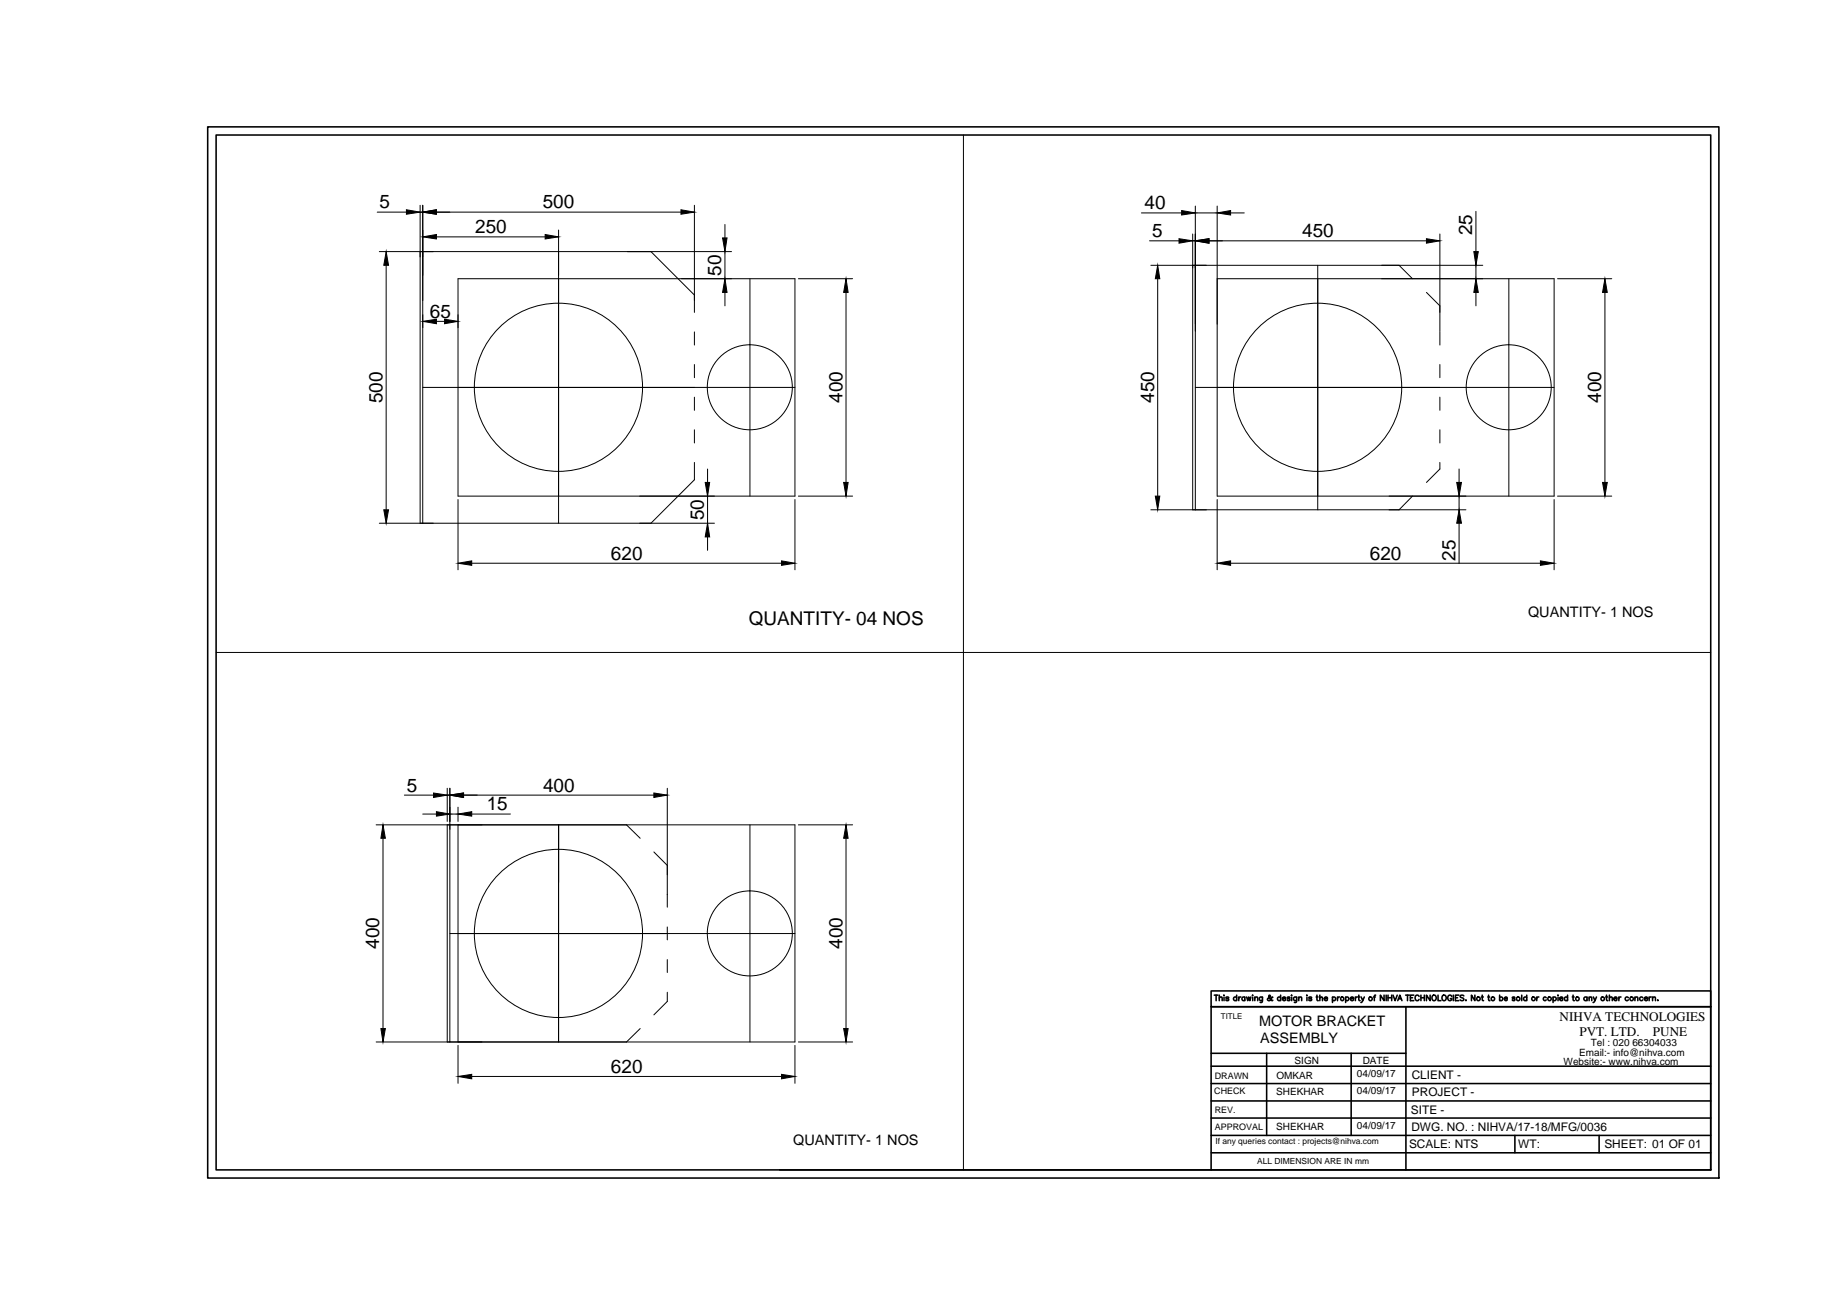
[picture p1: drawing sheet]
<svg xmlns="http://www.w3.org/2000/svg" width="297mm" height="210mm" viewBox="0 0 297 210" stroke-linecap="round" stroke-linejoin="round" font-family="sans-serif">
<!-- layer: 0 -->
<g fill="none" stroke="#000" stroke-width=".16">
<path d="M60.7 34.1h4.7M67.6 33v51.2M67.6 34.1h.4M68 33v51.2M70.2 34.1h39.3M70.2 38.1h17.5M89.8 37v47.2M111.7 33v17.2M116.6 36.1v2.2M154.9 21.7v166.5M183.6 34.2h6.4M184.9 38.7h4.7"/>
<path d="M191.8 37.6v44.4M191.8 38.7h.4M192.2 33.1v48.9M192.2 34.2h3.5M194.4 38.7h35M195.7 33.1v46.7h54.2v-35h-54.2M197.9 34.2h2.2M231.6 37.6v15.7M237.4 34v6.5M61 40.5h56.6M62.1 42.7v39.3M70.2 51.7h1.3"/>
<path d="M73.7 44.8h54.1v35h-54.1zM104.7 40.5l7 7M111.7 53.4v2.1M111.7 58.6v2.1M116.6 40.5v4.3M116.6 47v2.2M120.6 44.8v35M128.4 44.8h8.7M136.1 47v30.6M185.1 42.7h53.4M186.2 44.8v35M211.9 42.7v39.3"/>
<path d="M225 42.7l2.2 2.1M229.4 47l2.2 2.2M231.6 53.4v2.1M231.6 58.6v2.1M237.4 42.7v2.1M237.4 47v2.2M242.7 44.8v35M250.5 44.8h8.7M258.1 47v30.6M68 62.3h59.8M111.7 63.9v2.1M111.7 69.1v2.1"/>
<path d="M111.7 74.4v2.8l-7 7M113.8 75.4v2.2M113.8 79.8v4.4M128.4 79.8h8.7M192.2 62.3h57.7M227.2 79.8l-2.2 2.2M231.6 63.9v2.1M231.6 69.1v2.1M231.6 74.4v1l-2.2 2.2M234.7 75.4v2.2M234.7 79.8v2.2M250.5 79.8h8.7"/>
<path d="M61 84.2h53.9M73.7 80.3v11.4M75.9 90.6h49.8M113.8 86.4v2.1M127.8 80.3v11.4M185.1 82h50.7M195.7 80.3v11.4M197.9 90.6h49.8M234.7 84.2v6.4M249.9 80.3v11.4M34.8 104.9h240.3M60.5 132.7h67.3v34.9h-67.3"/>
<path d="M61.6 134.8v30.6M65 127.9h4.7M68 130.9h2.2M71.9 126.8v5.3M71.9 132.7v34.9M71.9 127.9h.4M72.3 126.8v40.8M72.3 130.9h1.4M73.7 129.8v2.3M73.7 132.7v34.9M74.5 127.9h30.7M75.9 130.9h6.2"/>
<path d="M89.8 132.7v34.9M100.8 132.7l2.2 2.1M105.2 137l2.1 2.2M107.3 126.8v19.1M120.6 132.7v34.9M128.4 132.7h8.7M136.1 134.8v30.6M72.3 150.2h55.5M107.3 149.1v2.1M107.3 154.3v2.1M107.3 159.6v1.5l-2.1 2.1M73.7 168.1v6.1"/>
<path d="M75.9 173.1h49.8M103 165.4l-2.2 2.2M127.8 168.1v6.1M128.4 167.6h8.7"/>
<circle cx="89.8" cy="62.3" r="13.5"/>
<circle cx="120.6" cy="62.3" r="6.8"/>
<circle cx="211.9" cy="62.3" r="13.5"/>
<circle cx="242.6" cy="62.3" r="6.8"/>
<circle cx="89.8" cy="150.1" r="13.5"/>
<circle cx="120.6" cy="150.1" r="6.8"/>
</g>
<g fill="#000" stroke="#000" stroke-width=".16">
<path d="M65.4 33.7l2.2 .4-2.2 .4zM68 34.1l2.2-.4v.8zM68 38.1l2.2-.4v.7zM87.7 37.7l2.1 .4-2.1 .3zM109.5 33.7l2.2 .4-2.2 .4zM116.2 38.3h.7l-.3 2.2zM189.6 38.4l2.2 .3-2.2 .4zM190 33.9l2.2 .3-2.2 .4zM192.2 38.7l2.2-.3v.7zM195.7 34.2l2.2-.3v.7zM229.4 38.4l2.2 .3-2.2 .4zM62.1 40.5l.4 2.2h-.8z"/>
<path d="M68 51.7l2.2-.3v.7zM71.5 51.4l2.2 .3-2.2 .4zM116.6 44.8l.3 2.2h-.7zM136.1 44.8l.3 2.2h-.7zM186.2 42.7l.3 2.1h-.7zM237.4 44.8l.3 2.2h-.7zM237 40.5h.7l-.3 2.2zM258.1 44.8l.4 2.2h-.8zM113.4 77.6h.7l-.3 2.2zM135.7 77.6h.7l-.3 2.2zM185.8 79.8h.7l-.3 2.2zM234.3 77.6h.7l-.3 2.2z"/>
<path d="M257.7 77.6h.8l-.4 2.2zM61.7 82h.8l-.4 2.2zM73.7 90.6l2.2-.4v.7zM113.8 84.2l.3 2.2h-.7zM125.7 90.2l2.1 .4-2.1 .3zM195.7 90.6l2.2-.4v.7zM234.7 82l.3 2.2h-.7zM247.7 90.2l2.2 .4-2.2 .3zM61.6 132.7l.4 2.1h-.7zM69.7 127.6l2.2 .3-2.2 .4zM70.2 130.6l2.1 .3-2.1 .4zM72.3 127.9l2.2-.3v.7z"/>
<path d="M73.7 130.9l2.2-.3v.7zM105.2 127.6l2.1 .3-2.1 .4zM136.1 132.7l.3 2.1h-.7zM61.3 165.4h.7l-.4 2.2zM73.7 173.1l2.2-.3v.7zM125.7 172.8l2.1 .3-2.1 .4zM135.7 165.4h.7l-.3 2.2z"/>
</g>
<g fill="none" stroke="#000" stroke-width=".25">
<path d="M33.4 20.4h243v169.1h-243zM34.8 21.7h240.3v166.5h-240.3zM194.8 179.8h80.3M194.8 177.1h80.3M194.8 174.3h80.3M194.8 171.5h80.3M194.8 169.4h31.3M195.3 160.1h.6M195.6 160.1v.9M196.1 160.5l.2-.1h.2l.1 .6M196.1 160.1v.9M196.8 160.1h.1"/>
<path d="M196.9 160.4v.6M197.6 160.5l-.2-.1-.3 .1 .5 .2v.2l-.3 .1-.2-.2M198.9 160.5a.28 .28 0 0 0-.4-.1 .28 .28 0 0 0 0 .5 .28 .28 0 0 0 .4-.1M198.9 160.1v.9M199.2 160.4v.6M199.6 160.4h-.3l-.1 .2M200.2 160.5a.27 .27 0 0 0-.4 0 .27 .27 0 0 0 0 .3 .27 .27 0 0 0 .4 0M200.2 160.4v.6M200.5 160.4l.2 .6 .1-.6 .2 .6 .2-.6M201.4 160.1h.1M201.5 160.4v.6M201.8 160.5l.2-.1h.2l.1 .6"/>
<path d="M201.8 160.4v.6M203 160.4v.8h-.4M203 160.5a.28 .28 0 0 0-.4-.1 .28 .28 0 0 0 0 .5 .28 .28 0 0 0 .4-.1M203.7 169.4v13.2M204.7 160.4h-.1a.53 .53 0 0 1-.7 .5v-.3l.4-.3-.1-.2-.2 .1 .1 .2 .4 .5h.2M206 160.5a.28 .28 0 0 0-.5-.1 .28 .28 0 0 0 0 .5 .28 .28 0 0 0 .5-.1M206 160.1v.9M206.2 160.6h.6a.28 .28 0 0 0-.4-.2 .28 .28 0 0 0-.2 .3 .28 .28 0 0 0 .3 .3l.3-.2M207.4 160.5l-.1-.1-.3 .1 .4 .2v.2l-.2 .1-.2-.2M207.7 160.1h.1M207.7 160.4v.6M208.5 160.4v.8h-.3"/>
<path d="M208.5 160.5a.28 .28 0 0 0-.4-.1 .28 .28 0 0 0 0 .5 .28 .28 0 0 0 .4-.1M208.9 160.5l.2-.1h.2v.6M208.9 160.4v.6M210.1 160.1h.1M210.2 160.4v.6M210.9 160.5l-.1-.1-.3 .1 .4 .2v.2l-.2 .1-.2-.2M211.7 160.4h.3M211.8 160.1v.7l.2 .2M212.3 160.5l.1-.1h.2l.1 .6M212.3 160.1v.9M213 160.6h.5a.28 .28 0 0 0-.3-.2 .28 .28 0 0 0-.3 .3 .28 .28 0 0 0 .3 .3l.3-.2M214.3 160.5a.28 .28 0 0 1 .4-.1 .28 .28 0 0 1 0 .5 .28 .28 0 0 1-.4-.1"/>
<path d="M214.3 160.4v.8M215.1 160.4v.6M215.4 160.4h-.2l-.1 .2M216.4 160.5a.28 .28 0 0 1 .4-.1 .28 .28 0 0 1 0 .5 .28 .28 0 0 1-.4-.1M216.4 160.4v.8M217.2 160.6h.5a.28 .28 0 0 0-.3-.2 .28 .28 0 0 0-.3 .3 .28 .28 0 0 0 .3 .3l.3-.2M217.3 169.4v13.2M218 160.4v.6M218.3 160.4l-.3 .2M218.4 160.4h.3M218.5 160.1v.7l.2 .2M218.9 160.4l.3 .6 .2-.6"/>
<path d="M219.2 161l-.3 .2M220.9 160.4h.3M221.2 160.1l-.2 .1v.8M222.6 160.1v.9l-.6-.9v.9M222.9 160.1v.9M223.2 160.1v.9M223.2 160.5h.6M223.8 160.1v.9M224 160.1l.4 .9 .3-.9M224.8 161l.3-.9 .4 .9M224.9 160.7h.4M226.1 160.1h.6"/>
<path d="M226.1 161.9v26.3M226.4 160.1v.9M226.8 160.5h.4M227.4 160.1h-.6v.9h.6M228.2 160.3a.33 .33 0 0 0-.4-.2 .33 .33 0 0 0-.2 .3v.2a.33 .33 0 0 0 .2 .4 .33 .33 0 0 0 .4-.3M228.5 160.5h.6M228.5 160.1v.9M229.1 160.1v.9M230 160.1v.9l-.6-.9v.9M230.4 160.2l.1-.1a.42 .42 0 0 1 .5 .4 .42 .42 0 0 1-.5 .4l-.2-.3zM231.3 160.1v.9h.4M232 160.2l.1-.1a.42 .42 0 0 1 .5 .4 .42 .42 0 0 1-.5 .4l-.2-.3z"/>
<path d="M233.5 160.3a.33 .33 0 0 0-.4-.2 .33 .33 0 0 0-.3 .3v.2a.32 .32 0 0 0 .4 .4 .32 .32 0 0 0 .3-.4h-.2M233.7 160.1v.9M234.1 160.5h.3M234.6 160.1h-.5v.9h.5M235.4 160.2l-.2-.1-.4 .1 .1 .2 .5 .3v.1l-.2 .2-.4-.2M235.7 160.9h.1zM237.2 160.1v.9l-.6-.9v.9M238.3 160.4h.2M238.4 160.1v.7l.2 .2M239.3 160.4h.3M239.4 160.1v.7l.2 .2M241.2 160.5a.28 .28 0 0 1 .4-.1 .28 .28 0 0 1 0 .5 .28 .28 0 0 1-.4-.1"/>
<path d="M241.2 160.1v.9M241.9 160.6h.5a.23 .23 0 0 0-.2-.3 .23 .23 0 0 0-.3 .3l.2 .4 .3-.2M243.6 160.5l-.1-.1-.3 .1 .4 .2v.2l-.2 .1-.2-.2M244.7 160.1v.9M245.5 160.5a.28 .28 0 0 0-.4-.1 .28 .28 0 0 0 0 .5 .28 .28 0 0 0 .4-.1M245.5 160.1v.9M247.1 160.4v.6M247.5 160.4h-.2l-.2 .2M248.7 160.5a.27 .27 0 0 0-.4 0 .27 .27 0 0 0 0 .3 .27 .27 0 0 0 .4 0M249.8 160.5a.28 .28 0 0 1 .4-.1 .28 .28 0 0 1 0 .5 .28 .28 0 0 1-.4-.1M249.8 160.4v.8M250.5 160.1h.1"/>
<path d="M250.6 160.4v.6M250.8 160.6h.5a.28 .28 0 0 0-.3-.2 .28 .28 0 0 0-.2 .3 .28 .28 0 0 0 .2 .3l.3-.2M252.1 160.5a.28 .28 0 0 0-.4-.1 .28 .28 0 0 0 0 .5 .28 .28 0 0 0 .4-.1M252.1 160.1v.9M252.9 160.4h.3M253 160.1v.7l.2 .2M255.2 160.5a.28 .28 0 0 0-.4-.1 .28 .28 0 0 0 0 .5 .28 .28 0 0 0 .4-.1M255.2 160.4v.6M255.6 160.5l.1-.1h.2l.1 .6M255.6 160.4v.6M256.2 160.4l.3 .6 .3-.6M256.5 161l-.3 .2"/>
<path d="M258.2 160.4h.3M258.4 160.1v.7l.2 .2M258.8 160.5l.2-.1h.2l.1 .6M258.8 160.1v.9M259.5 160.6h.6a.28 .28 0 0 0-.4-.2 .28 .28 0 0 0-.2 .3 .28 .28 0 0 0 .3 .3l.3-.2M260.4 160.4v.6M260.7 160.4h-.2l-.1 .2M261.9 160.5a.28 .28 0 0 0-.4-.1 .28 .28 0 0 0 0 .5 .28 .28 0 0 0 .4-.1M262.9 160.5l.2-.1h.3v.6M262.9 160.4v.6M264.2 160.5a.28 .28 0 0 0-.4-.1 .28 .28 0 0 0 0 .5 .28 .28 0 0 0 .4-.1M264.5 160.6h.5a.28 .28 0 0 0-.3-.2 .28 .28 0 0 0-.3 .3 .28 .28 0 0 0 .3 .3l.3-.2"/>
<path d="M265.2 160.4v.6M265.6 160.4h-.3l-.1 .2M265.8 160.5l.2-.1h.2v.6M265.8 160.4v.6M266.6 160.9h.1zM125.4 188.2h149.7M194.8 188.2v-26.3h80.3h-80.3v-2.5h80.3v28.8M194.8 182.6h80.3M194.8 185.4h80.3M243.6 182.6v2.8M257.2 182.6v2.8"/>
<circle cx="215.9" cy="160.6" r=".28"/>
<circle cx="220.4" cy="160.6" r=".29"/>
<circle cx="237.8" cy="160.6" r=".29"/>
<circle cx="240.1" cy="160.6" r=".29"/>
<circle cx="244.2" cy="160.6" r=".29"/>
<circle cx="246.6" cy="160.6" r=".29"/>
<circle cx="249.2" cy="160.6" r=".29"/>
<circle cx="253.7" cy="160.6" r=".29"/>
<circle cx="257.7" cy="160.6" r=".29"/>
<circle cx="262.4" cy="160.6" r=".29"/>
</g>
<g font-size="3">
<text x="61" y="33.5">5</text>
<text x="87.3" y="33.5">500</text>
<text x="184.1" y="33.7">40</text>
<text x="76.4" y="37.5">250</text>
<text x="185.3" y="38.1">5</text>
<text x="209.4" y="38.1">450</text>
<text x="236.8" y="37.8" transform="rotate(-90 236.8 37.8)">25</text>
<text x="116" y="44.3" transform="rotate(-90 116 44.3)">50</text>
<text x="69.1" y="51.1">65</text>
<text x="61.5" y="64.9" transform="rotate(-90 61.5 64.9)">500</text>
<text x="135.5" y="64.8" transform="rotate(-90 135.5 64.8)">400</text>
<text x="185.6" y="64.8" transform="rotate(-90 185.6 64.8)">450</text>
<text x="257.5" y="64.8" transform="rotate(-90 257.5 64.8)">400</text>
<text x="113.2" y="83.7" transform="rotate(-90 113.2 83.7)">50</text>
<text x="98.3" y="90">620</text>
<text x="220.3" y="90">620</text>
<text x="234.1" y="90.2" transform="rotate(-90 234.1 90.2)">25</text>
<text x="120.4" y="100.5">QUANTITY- 04 NOS</text>
<text x="65.4" y="127.3">5</text>
<text x="78.3" y="130.3">15</text>
<text x="87.3" y="127.3">400</text>
<text x="61" y="152.6" transform="rotate(-90 61 152.6)">400</text>
<text x="135.5" y="152.6" transform="rotate(-90 135.5 152.6)">400</text>
<text x="98.3" y="172.6">620</text>
</g>
<g font-size="2.3">
<text x="245.7" y="99.2">QUANTITY- 1 NOS</text>
<text x="202.5" y="165">MOTOR BRACKET</text>
<text x="202.6" y="167.8">ASSEMBLY</text>
<text x="127.6" y="184.1">QUANTITY- 1 NOS</text>
</g>
<g font-size="2.1">
<text x="250.8" y="164.2">NIHVA TECHNOLOGIES</text>
<text x="254" y="166.6">PVT. LTD.</text>
<text x="265.8" y="166.6">PUNE</text>
</g>
<g font-size="1.9">
<text x="227" y="173.6">CLIENT -</text>
<text x="226.9" y="179.1">SITE -</text>
<text x="227.1" y="176.4">PROJECT -</text>
<text x="226.6" y="184.7">SCALE: NTS</text>
<text x="227" y="181.9">DWG. NO. : NIHVA/17-18/MFG/0036</text>
<text x="244.2" y="184.7">WT:</text>
<text x="258" y="184.7">SHEET: 01 OF 01</text>
</g>
<g font-size="1.6">
<text x="205.3" y="173.5">OMKAR</text>
<text x="208.2" y="171.1">SIGN</text>
<text x="218.2" y="173.2">04/09/17</text>
<text x="219.2" y="171.1">DATE</text>
<text x="251.5" y="171.4">Website:- www.nihva.com</text>
<text x="254" y="169.8">Email:- info@nihva.com</text>
<text x="255.8" y="168.2">Tel : 020 66304033</text>
<text x="205.2" y="176.1">SHEKHAR</text>
<text x="218.2" y="176">04/09/17</text>
<text x="205.2" y="181.7">SHEKHAR</text>
<text x="218.2" y="181.5">04/09/17</text>
</g>
<g font-size="1.4">
<text x="195.4" y="173.5">DRAWN</text>
<text x="195.3" y="175.9">CHECK</text>
<text x="195.4" y="179.1">REV.</text>
<text x="195.4" y="181.8">APPROVAL</text>
<text x="195.5" y="184">If any queries contact : projects@nihva.com</text>
<text x="202.2" y="187.2">ALL DIMENSION ARE IN mm</text>
</g>
<text font-size="1.3" x="196.3" y="163.8">TITLE</text>
</svg>
